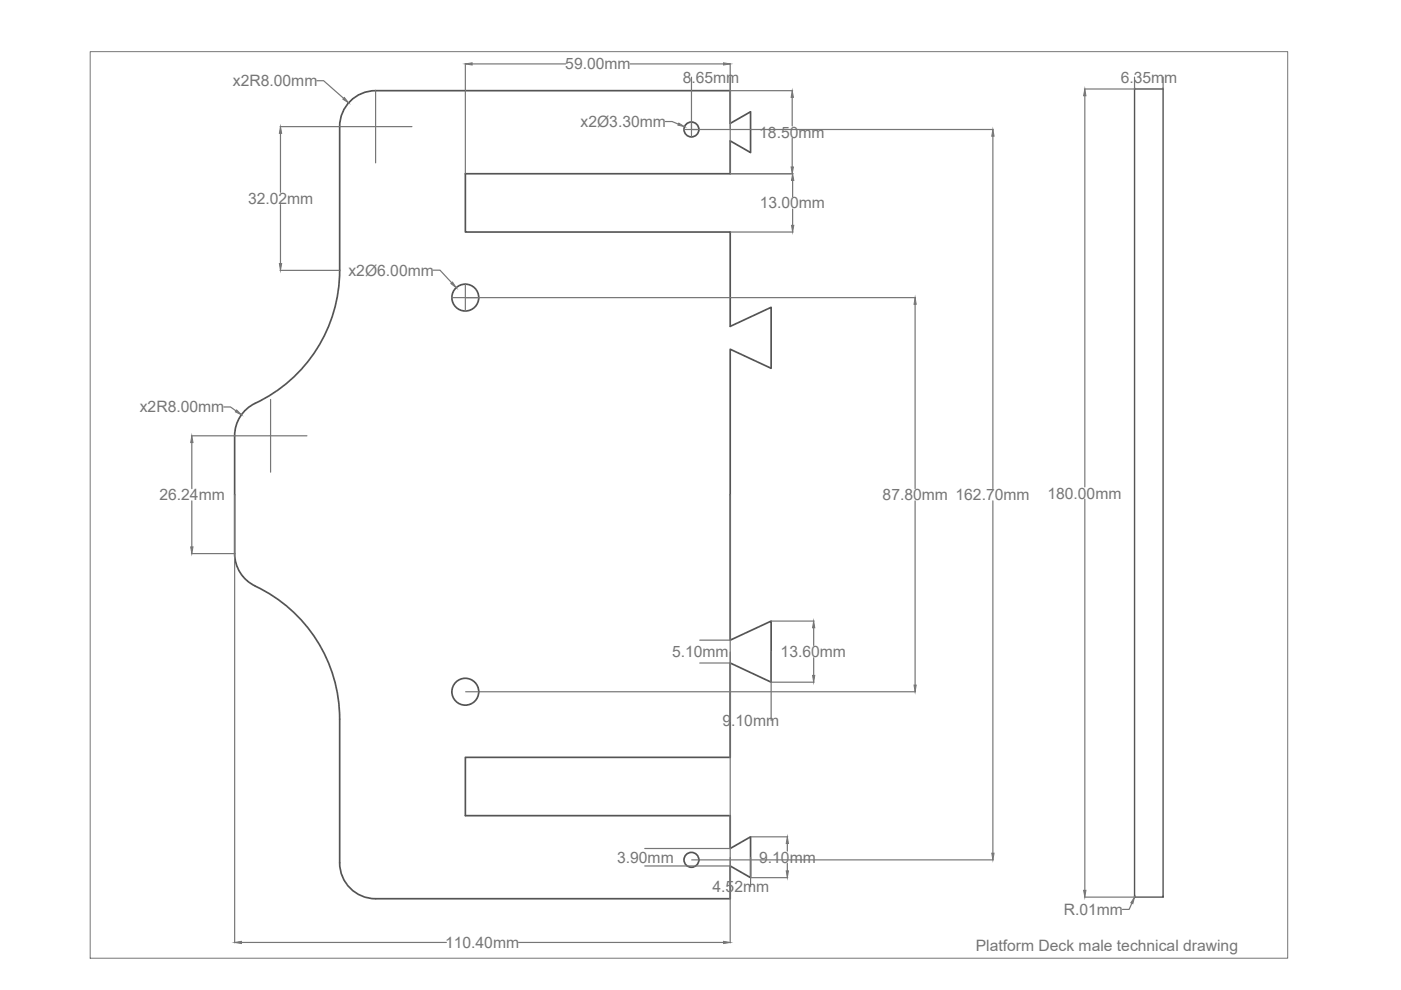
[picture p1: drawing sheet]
<svg xmlns="http://www.w3.org/2000/svg" width="297mm" height="210mm" viewBox="0 0 297 210" stroke-linecap="round" stroke-linejoin="round" font-family="sans-serif">
<!-- layer: 0 -->
<g fill="none" stroke="#545454" stroke-width=".36">
<path d="M72 57.3v-30.5a7.6 7.6 0 0 1 7.6-7.6h75.2v7l4.3-2.5v8.6l-4.3-2.4v6.9h-56.1v12.4h56.1v20l8.7-4v12.9l-8.7-4.1v61.7l8.7-4v12.9l-8.7-4v20h-56.1v12.3h56.1v7l4.3-2.5v8.7l-4.3-2.5v6.9h-75.2a7.6 7.6 0 0 1-7.6-7.6M72 57.3a31.3 31.3 0 0 1-18.7 28.6 7.6 7.6 0 0 0-3.6 6.5v25a7.6 7.6 0 0 0 4.4 6.9M54.1 124.3a31.1 31.1 0 0 1 17.9 28.2M72 152.5v30.5"/>
<circle cx="146.6" cy="27.4" r="1.58"/>
<circle cx="98.7" cy="63.1" r="2.85"/>
<circle cx="98.7" cy="146.7" r="2.85"/>
<circle cx="146.6" cy="182.3" r="1.58"/>
</g>
<!-- layer: cotas -->
<g fill="none" stroke="#767676" stroke-width=".25">
<path d="M67.2 17.1h1.4l4.3 3.8M79.6 19.1v7.6M98.7 13.5v23.3M100.1 13.6h19.8M133.6 13.6h19.8M146.6 16.4v11.1M154.8 13.5v23.3M154.9 19.2h13.1M229.9 18.9h10.6M240.5 16.3v2.5M246.6 16.3v2.5M59.4 26.8h20.1"/>
<path d="M59.5 28.3v12.5M79.6 26.8h.1M79.6 26.8v.1M79.6 27v7.5M79.8 26.8h7.5M141.1 25.8h1.4l1.3 .5M144.9 27.5h1.5M146.5 27.5h64.1M146.6 27.6v1.5M154.9 36.8h13.3M168 20.6v6.1M168 29.3v6.1"/>
<path d="M168 38.3v3.4M210.5 28.9v74.7M230 20.3v82.9M59.4 57.3h12.6M59.5 43.4v12.5M91.8 57.3h1.5l2.5 2.7M154.9 49.2h13.3M168 44.3v3.5M95.7 63.1h2.8M98.6 63.1h95.5M98.7 60.2v2.7M98.7 63v.2"/>
<path d="M98.7 63.3v2.7M194 64.5v39.1M40.6 92.4h16.6M40.7 93.8v9.8M47.4 86.3h1.5l1.1 .8M57.3 92.4h.2M57.4 84.7v7.5M57.4 92.3v.2M57.4 92.6v7.5M57.5 92.4h7.6M40.6 117.4h9.1M40.7 106.2v9.8"/>
<path d="M49.7 105v94.9M154.8 105v94.9M194 106.2v39.1M210.5 106.2v74.7M230 105.8v83M148.4 135.7h6.4M163.5 138.2v14.6M163.5 131.7h9.1M172.5 133.1v3.7M172.5 139.5v3.7M98.7 146.7h95.4M148.4 140.6h6.4"/>
<path d="M163.5 144.6h9.1M136.7 179.9h18.1M159.2 177.4h7.8M166.9 178.8v1.7M51.2 199.8h43.4M109.9 199.8h43.5M136.7 183.6h18.1M146.6 182.3h64M159.1 181.8v6.2M159.2 186.1h7.8M166.9 183.1v1.5M229.9 190.2h10.6"/>
<path d="M240 191.5l-.6 1.3h-1.4M240.5 190.2h.2M240.6 190.1v.2"/>
</g>
<g fill="#767676" stroke="#767676" stroke-width=".21">
<path d="M59.2 55.9h.5l-.2 1.4z"/>
<path d="M59.5 26.8l.2 1.5h-.5z"/>
<path d="M167.7 35.4h.5l-.2 1.4z"/>
<path d="M168 19.2l.2 1.4h-.5z"/>
<path d="M194 63.1l.3 1.4h-.5z"/>
<path d="M193.8 145.3h.5l-.3 1.4z"/>
<path d="M167.8 47.8h.5l-.3 1.4z"/>
<path d="M168 36.8l.3 1.5h-.5z"/>
<path d="M98.7 13.6l1.4-.3v.5z"/>
<path d="M153.4 13.3l1.4 .3-1.4 .2z"/>
<path d="M40.7 92.4l.2 1.4h-.5z"/>
<path d="M40.4 116h.5l-.2 1.4z"/>
<path d="M172.3 143.2h.4l-.2 1.4z"/>
<path d="M172.5 131.7l.2 1.4h-.4z"/>
<path d="M210.3 180.9h.5l-.3 1.4z"/>
<path d="M210.5 27.5l.3 1.4h-.5z"/>
<path d="M49.7 199.8l1.5-.2v.5z"/>
<path d="M153.4 199.6l1.4 .2-1.4 .3z"/>
<path d="M166.7 184.6h.5l-.3 1.5z"/>
<path d="M166.9 177.4l.3 1.4h-.5z"/>
<path d="M73 20.7l.9 1.1-1.2-.8z"/>
<path d="M95.6 60.1l.3-.3 .8 1.2z"/>
<path d="M143.9 26.1l1.2 .8-1.4-.4z"/>
<path d="M50.2 86.9l1 1.1-1.3-.7z"/>
<path d="M230 18.9l.2 1.4h-.4z"/>
<path d="M229.8 188.8h.4l-.2 1.4z"/>
<path d="M240.5 190.2l-.3 1.4-.4-.2z"/>
</g>
<!-- layer: 0 -->
<path d="M240.5 18.9v171.3M240.6 18.9h.1M240.6 18.9h6M246.6 18.9h.1M246.6 18.9v171.3M240.6 190.2h.1M240.6 190.2h6M246.6 190.2h.1" fill="none" stroke="#545454" stroke-width=".3"/>
<!-- layer: cotas -->
<path d="M19.1 11h253.9v192.2h-253.9z" fill="none" stroke="#767676" stroke-width=".21"/>
<g font-size="3.3" fill="#767676">
<text x="119.9" y="14.7">59.00mm</text>
<text x="144.7" y="17.6">8.65mm</text>
<text x="237.6" y="17.6">6.35mm</text>
<text x="49.4" y="18.3">x2R8.00mm</text>
<text x="123.1" y="26.9">x2Ø3.30mm</text>
<text x="161" y="29.2">18.50mm</text>
<text x="52.6" y="43.3">32.02mm</text>
<text x="161.1" y="44.2">13.00mm</text>
<text x="73.9" y="58.4">x2Ø6.00mm</text>
<text x="29.6" y="87.4">x2R8.00mm</text>
<text x="33.8" y="106.1">26.24mm</text>
<text x="187.1" y="106.1">87.80mm 162.70mm</text>
<text x="222.1" y="105.7">180.00mm</text>
<text x="142.5" y="139.3">5.10mm</text>
<text x="165.5" y="139.3">13.60mm</text>
<text x="153.2" y="153.8">9.10mm</text>
<text x="130.8" y="182.9">3.90mm</text>
<text x="161" y="182.9">9.10mm</text>
<text x="151.1" y="189.1">4.52mm</text>
<text x="225.5" y="194">R.01mm</text>
<text x="94.4" y="201">110.40mm</text>
<text x="206.9" y="201.7">Platform Deck male technical drawing</text>
</g>
</svg>
